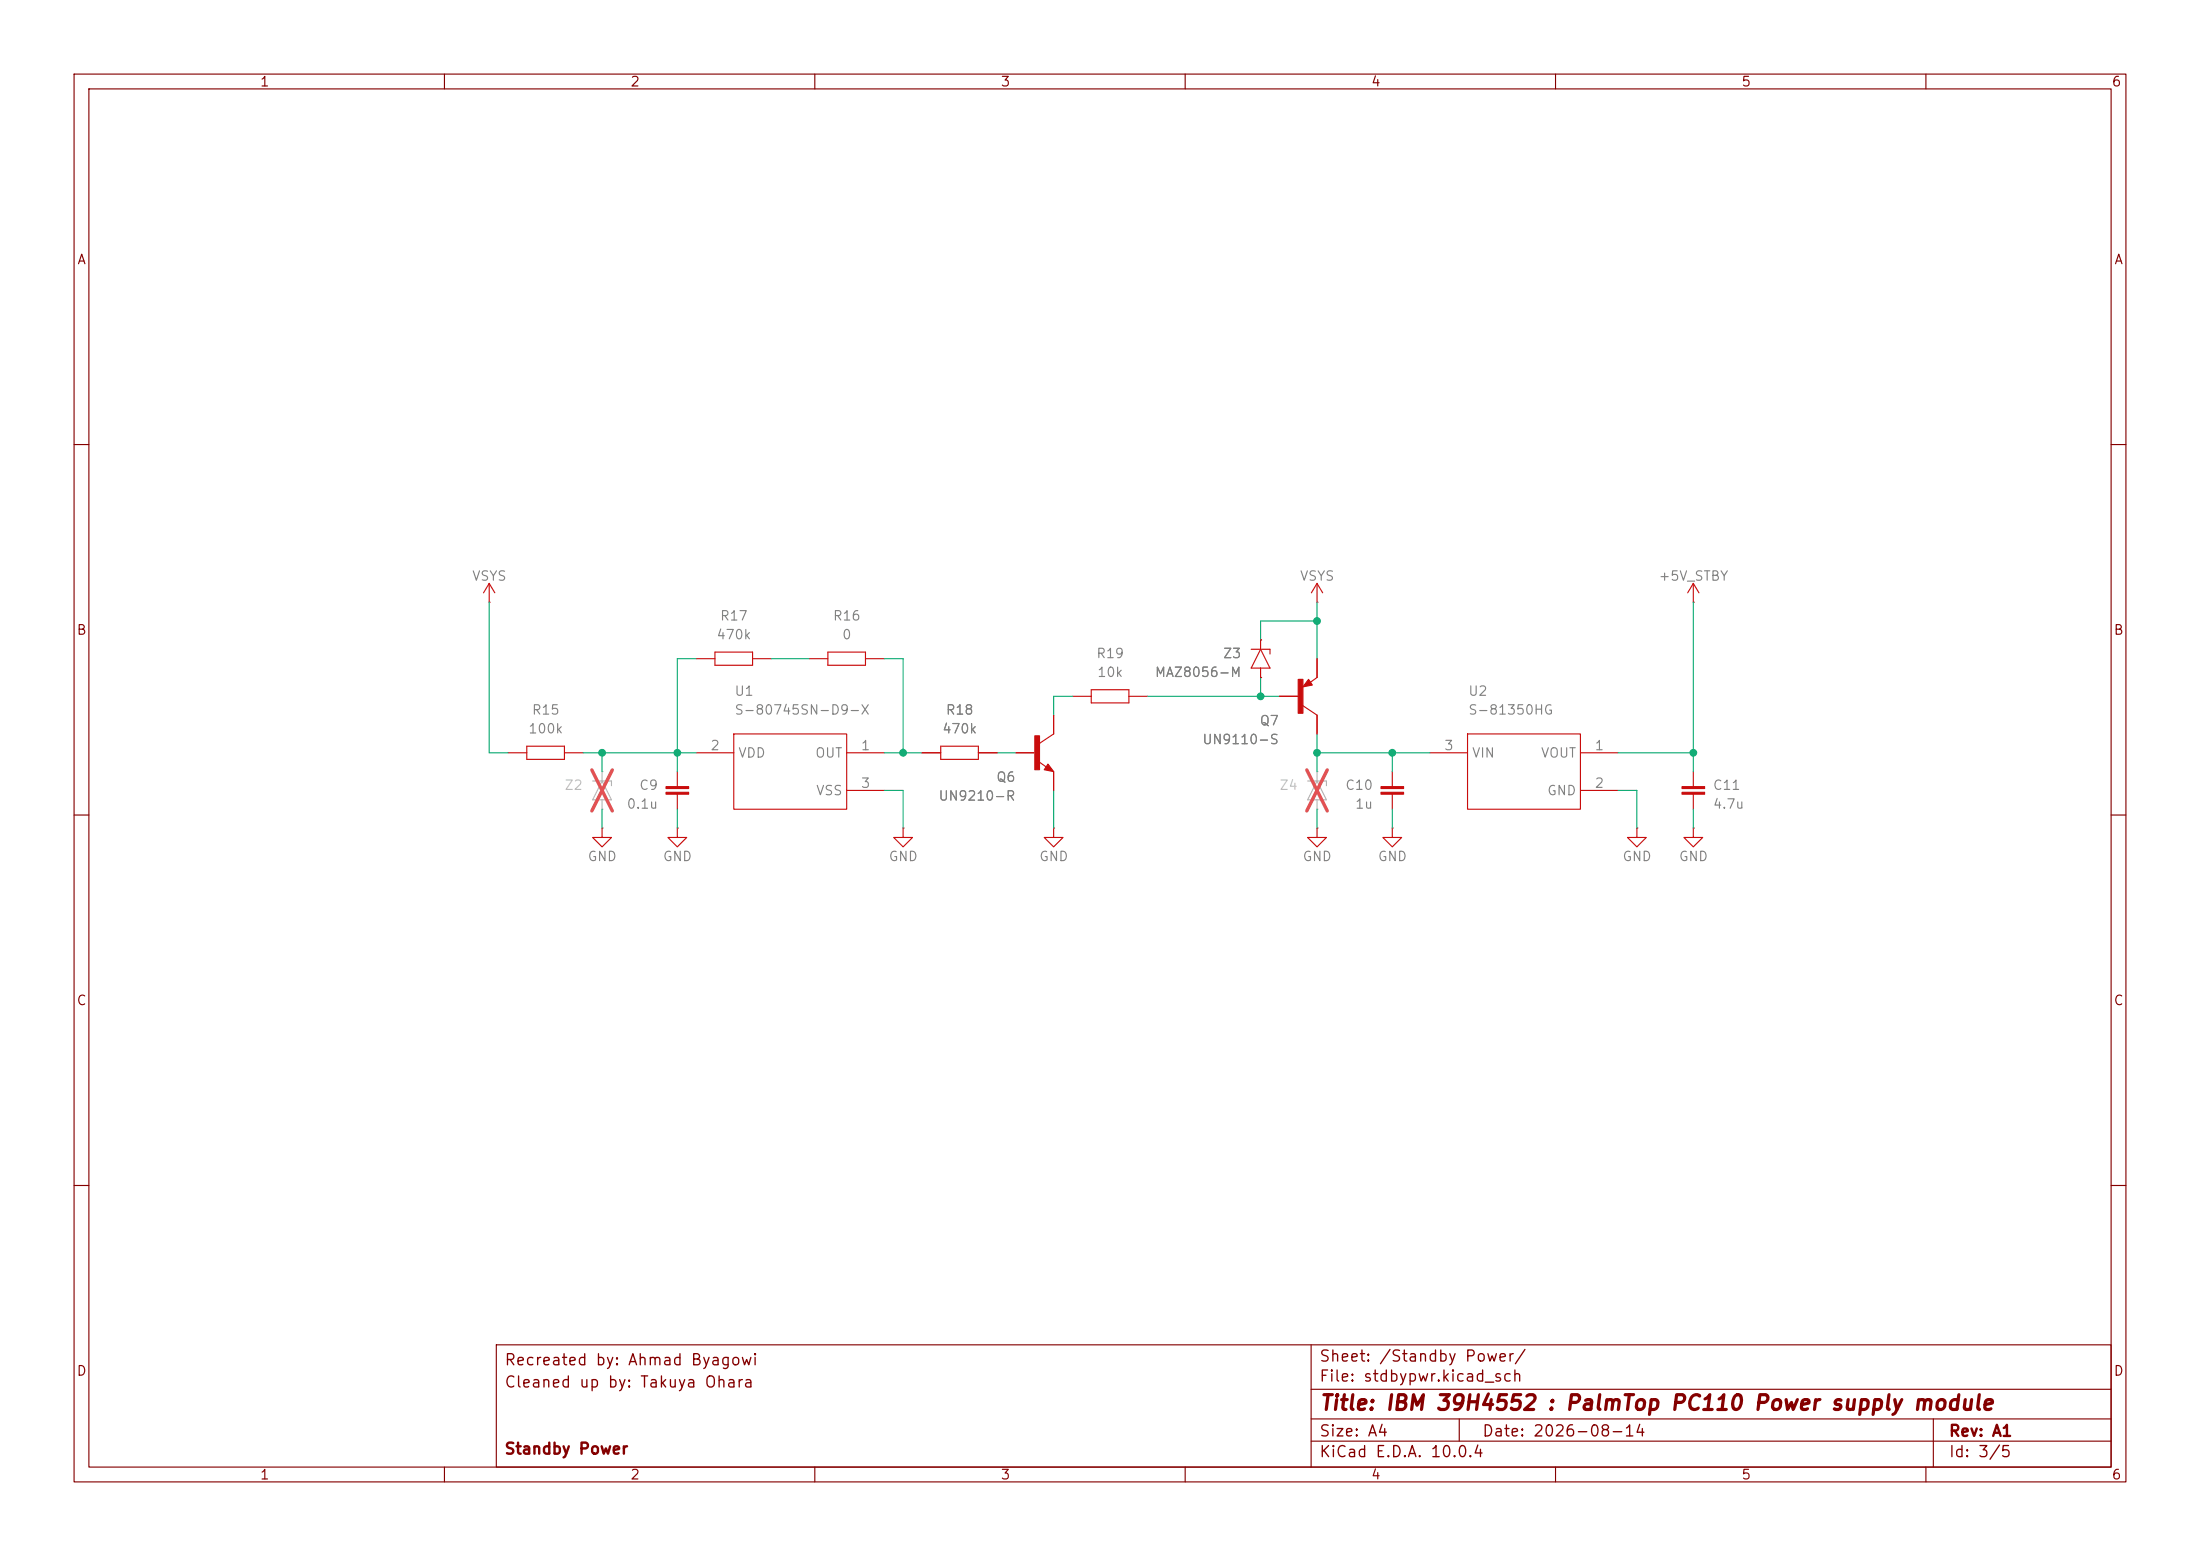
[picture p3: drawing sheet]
(kicad_sch
 (version 20260306)
 (generator "eeschema")
 (generator_version "10.0")
 (paper "A4")
 (title_block
  (title "IBM 39H4552 : PalmTop PC110 Power supply module")
  (date "2026-08-14")
  (rev "A1")
  (company "Standby Power")
  (comment 3 "Cleaned up by: Takuya Ohara")
  (comment 4 "Recreated by: Ahmad Byagowi"))
 (lib_symbols
  (symbol "PSU:C" (exclude_from_sim no) (in_bom yes) (on_board yes)
   (in_pos_files yes)
   (duplicate_pin_numbers_are_jumpers no)
   (property "Reference" "C" (at 2.54 0 0) (show_name no) (do_not_autoplace no) (effects (font (size 1.27 1.27)) (justify left bottom)))
   (property "Value" "" (at 2.54 -2.54 0) (show_name no) (do_not_autoplace no) (effects (font (size 1.27 1.27)) (justify left bottom)))
   (property "Footprint" "" (at 0 -10.16 0) (show_name no) (do_not_autoplace no) (hide yes) (effects (font (size 1.27 1.27))))
   (property "Datasheet" "" (at 0 0 0) (show_name no) (do_not_autoplace no) (hide yes) (effects (font (size 1.27 1.27))))
   (property "Description" "" (at 0 0 0) (show_name no) (do_not_autoplace no) (hide yes) (effects (font (size 1.27 1.27))))
   (symbol "C_1_0"
    (rectangle (start -1.524 0.508) (end 1.524 0.254) (stroke (width 0) (type solid)) (fill (type outline)))
    (rectangle (start -1.524 -0.254) (end 1.524 -0.508) (stroke (width 0) (type default)) (fill (type outline)))
    (pin passive line (at 0 2.54 270) (length 2.032) (name "1" (effects (font (size 0 0)))) (number "1" (effects (font (size 0 0)))))
    (pin passive line (at 0 -2.54 90) (length 2.032) (name "2" (effects (font (size 0 0)))) (number "2" (effects (font (size 0 0))))))
   (embedded_fonts no))
  (symbol "PSU:NPN" (exclude_from_sim no) (in_bom yes) (on_board yes)
   (in_pos_files yes)
   (duplicate_pin_numbers_are_jumpers no)
   (property "Reference" "Q" (at -2.54 5.08 0) (show_name no) (do_not_autoplace no) (effects (font (size 1.27 1.27)) (justify right bottom)))
   (property "Value" "" (at -2.54 2.54 0) (show_name no) (do_not_autoplace no) (effects (font (size 1.27 1.27)) (justify right bottom)))
   (property "Footprint" "" (at 0 -12.7 0) (show_name no) (do_not_autoplace no) (hide yes) (effects (font (size 1.27 1.27))))
   (property "Datasheet" "" (at 0 0 0) (show_name no) (do_not_autoplace no) (hide yes) (effects (font (size 1.27 1.27))))
   (property "Description" "" (at 0 0 0) (show_name no) (do_not_autoplace no) (hide yes) (effects (font (size 1.27 1.27))))
   (symbol "NPN_1_0"
    (rectangle (start 0 2.286) (end 0.635 -2.286) (stroke (width 0) (type default)) (fill (type outline)))
    (polyline (pts (xy 1.524 -1.905) (xy 0.635 -1.27)) (stroke (width 0) (type solid)) (fill (type none)))
    (polyline (pts (xy 2.54 2.54) (xy 0.635 1.27)) (stroke (width 0) (type solid)) (fill (type none)))
    (polyline (pts (xy 2.54 -2.54) (xy 1.778 -1.524) (xy 1.27 -2.286) (xy 2.54 -2.54)) (stroke (width 0) (type default)) (fill (type outline)))
    (pin passive line (at -2.54 0 0) (length 2.413) (name "B" (effects (font (size 0 0)))) (number "1" (effects (font (size 0 0)))))
    (pin passive line (at 2.54 -5.08 90) (length 2.54) (name "E" (effects (font (size 0 0)))) (number "2" (effects (font (size 0 0)))))
    (pin passive line (at 2.54 5.08 270) (length 2.54) (name "C" (effects (font (size 0 0)))) (number "3" (effects (font (size 0 0))))))
   (embedded_fonts no))
  (symbol "PSU:PNP" (exclude_from_sim no) (in_bom yes) (on_board yes)
   (in_pos_files yes)
   (duplicate_pin_numbers_are_jumpers no)
   (property "Reference" "Q" (at -2.54 5.08 0) (show_name no) (do_not_autoplace no) (effects (font (size 1.27 1.27)) (justify right bottom)))
   (property "Value" "" (at -2.54 2.54 0) (show_name no) (do_not_autoplace no) (effects (font (size 1.27 1.27)) (justify right bottom)))
   (property "Footprint" "" (at 0 -12.7 0) (show_name no) (do_not_autoplace no) (hide yes) (effects (font (size 1.27 1.27))))
   (property "Datasheet" "" (at 0 0 0) (show_name no) (do_not_autoplace no) (hide yes) (effects (font (size 1.27 1.27))))
   (property "Description" "" (at 0 0 0) (show_name no) (do_not_autoplace no) (hide yes) (effects (font (size 1.27 1.27))))
   (symbol "PNP_1_0"
    (rectangle (start 0 2.286) (end 0.635 -2.286) (stroke (width 0) (type default)) (fill (type outline)))
    (polyline (pts (xy 0.635 1.27) (xy 1.397 2.286) (xy 1.905 1.524) (xy 0.635 1.27)) (stroke (width 0) (type default)) (fill (type outline)))
    (polyline (pts (xy 1.651 1.905) (xy 2.54 2.54)) (stroke (width 0) (type solid)) (fill (type none)))
    (polyline (pts (xy 2.54 -2.54) (xy 0.635 -1.27)) (stroke (width 0) (type solid)) (fill (type none)))
    (pin passive line (at -2.54 0 0) (length 2.54) (name "B" (effects (font (size 0 0)))) (number "1" (effects (font (size 0 0)))))
    (pin passive line (at 2.54 5.08 270) (length 2.54) (name "E" (effects (font (size 0 0)))) (number "2" (effects (font (size 0 0)))))
    (pin passive line (at 2.54 -5.08 90) (length 2.54) (name "C" (effects (font (size 0 0)))) (number "3" (effects (font (size 0 0))))))
   (embedded_fonts no))
  (symbol "PSU:R" (exclude_from_sim no) (in_bom yes) (on_board yes)
   (in_pos_files yes)
   (duplicate_pin_numbers_are_jumpers no)
   (property "Reference" "R" (at 2.54 0 0) (show_name no) (do_not_autoplace no) (effects (font (size 1.27 1.27)) (justify left bottom)))
   (property "Value" "" (at 2.54 -2.54 0) (show_name no) (do_not_autoplace no) (effects (font (size 1.27 1.27)) (justify left bottom)))
   (property "Footprint" "" (at 0 -12.7 0) (show_name no) (do_not_autoplace no) (hide yes) (effects (font (size 1.27 1.27))))
   (property "Datasheet" "" (at 0 0 0) (show_name no) (do_not_autoplace no) (hide yes) (effects (font (size 1.27 1.27))))
   (property "Description" "" (at 0 0 0) (show_name no) (do_not_autoplace no) (hide yes) (effects (font (size 1.27 1.27))))
   (symbol "R_1_0"
    (polyline (pts (xy -0.889 2.54) (xy -0.889 -2.54)) (stroke (width 0) (type solid)) (fill (type none)))
    (polyline (pts (xy -0.889 2.54) (xy 0.889 2.54)) (stroke (width 0) (type solid)) (fill (type none)))
    (polyline (pts (xy -0.889 -2.54) (xy 0.889 -2.54)) (stroke (width 0) (type solid)) (fill (type none)))
    (polyline (pts (xy 0.889 -2.54) (xy 0.889 2.54)) (stroke (width 0) (type solid)) (fill (type none)))
    (pin passive line (at 0 5.08 270) (length 2.54) (name "1" (effects (font (size 0 0)))) (number "1" (effects (font (size 0 0)))))
    (pin passive line (at 0 -5.08 90) (length 2.54) (name "2" (effects (font (size 0 0)))) (number "2" (effects (font (size 0 0))))))
   (embedded_fonts no))
  (symbol "PSU:S-807" (exclude_from_sim no) (in_bom yes) (on_board yes)
   (in_pos_files yes)
   (duplicate_pin_numbers_are_jumpers no)
   (property "Reference" "U" (at 0 5.08 0) (show_name no) (do_not_autoplace no) (effects (font (size 1.27 1.27)) (justify left bottom)))
   (property "Value" "" (at 0 2.54 0) (show_name no) (do_not_autoplace no) (effects (font (size 1.27 1.27)) (justify left bottom)))
   (property "Footprint" "" (at 0 0 0) (show_name no) (do_not_autoplace no) (hide yes) (effects (font (size 1.27 1.27))))
   (property "Datasheet" "" (at 0 0 0) (show_name no) (do_not_autoplace no) (hide yes) (effects (font (size 1.27 1.27))))
   (property "Description" "" (at 0 0 0) (show_name no) (do_not_autoplace no) (hide yes) (effects (font (size 1.27 1.27))))
   (symbol "S-807_0_1"
    (polyline (pts (xy 0 0) (xy 0 -10.16) (xy 15.24 -10.16) (xy 15.24 0) (xy 0 0)) (stroke (width 0) (type default)) (fill (type none))))
   (symbol "S-807_1_0"
    (pin output line (at 20.32 -2.54 180) (length 5.08) (name "OUT" (effects (font (size 1.27 1.27)))) (number "1" (effects (font (size 1.27 1.27)))))
    (pin power_in line (at -5.08 -2.54 0) (length 5.08) (name "VDD" (effects (font (size 1.27 1.27)))) (number "2" (effects (font (size 1.27 1.27)))))
    (pin power_in line (at 20.32 -7.62 180) (length 5.08) (name "VSS" (effects (font (size 1.27 1.27)))) (number "3" (effects (font (size 1.27 1.27))))))
   (embedded_fonts no))
  (symbol "PSU:S-813" (exclude_from_sim no) (in_bom yes) (on_board yes)
   (in_pos_files yes)
   (duplicate_pin_numbers_are_jumpers no)
   (property "Reference" "U" (at 0 5.08 0) (show_name no) (do_not_autoplace no) (effects (font (size 1.27 1.27)) (justify left bottom)))
   (property "Value" "" (at 0 2.54 0) (show_name no) (do_not_autoplace no) (effects (font (size 1.27 1.27)) (justify left bottom)))
   (property "Footprint" "" (at 0 0 0) (show_name no) (do_not_autoplace no) (hide yes) (effects (font (size 1.27 1.27))))
   (property "Datasheet" "" (at 0 0 0) (show_name no) (do_not_autoplace no) (hide yes) (effects (font (size 1.27 1.27))))
   (property "Description" "" (at 0 0 0) (show_name no) (do_not_autoplace no) (hide yes) (effects (font (size 1.27 1.27))))
   (symbol "S-813_0_1"
    (polyline (pts (xy 0 0) (xy 0 -10.16) (xy 15.24 -10.16) (xy 15.24 0) (xy 0 0)) (stroke (width 0) (type default)) (fill (type none))))
   (symbol "S-813_1_0"
    (pin power_out line (at 20.32 -2.54 180) (length 5.08) (name "VOUT" (effects (font (size 1.27 1.27)))) (number "1" (effects (font (size 1.27 1.27)))))
    (pin power_in line (at 20.32 -7.62 180) (length 5.08) (name "GND" (effects (font (size 1.27 1.27)))) (number "2" (effects (font (size 1.27 1.27)))))
    (pin power_in line (at -5.08 -2.54 0) (length 5.08) (name "VIN" (effects (font (size 1.27 1.27)))) (number "3" (effects (font (size 1.27 1.27))))))
   (embedded_fonts no))
  (symbol "PSU:Z" (exclude_from_sim no) (in_bom yes) (on_board yes)
   (in_pos_files yes)
   (duplicate_pin_numbers_are_jumpers no)
   (property "Reference" "Z" (at -2.54 5.08 0) (show_name no) (do_not_autoplace no) (effects (font (size 1.27 1.27)) (justify left bottom)))
   (property "Value" "" (at -2.54 2.54 0) (show_name no) (do_not_autoplace no) (effects (font (size 1.27 1.27)) (justify left bottom)))
   (property "Footprint" "" (at 0 -5.08 0) (show_name no) (do_not_autoplace no) (hide yes) (effects (font (size 1.27 1.27))))
   (property "Datasheet" "" (at 0 0 0) (show_name no) (do_not_autoplace no) (hide yes) (effects (font (size 1.27 1.27))))
   (property "Description" "" (at 0 0 0) (show_name no) (do_not_autoplace no) (hide yes) (effects (font (size 1.27 1.27))))
   (symbol "Z_1_0"
    (polyline (pts (xy -1.27 1.27) (xy -1.27 0)) (stroke (width 0) (type solid)) (fill (type none)))
    (polyline (pts (xy -1.27 0) (xy -2.54 0)) (stroke (width 0) (type solid)) (fill (type none)))
    (polyline (pts (xy -1.27 0) (xy -1.27 -1.27)) (stroke (width 0) (type solid)) (fill (type none)))
    (polyline (pts (xy -1.27 -1.27) (xy 1.27 0)) (stroke (width 0) (type solid)) (fill (type none)))
    (polyline (pts (xy 0.635 -1.27) (xy 1.27 -1.27)) (stroke (width 0) (type solid)) (fill (type none)))
    (polyline (pts (xy 1.27 1.27) (xy 1.27 0)) (stroke (width 0) (type solid)) (fill (type none)))
    (polyline (pts (xy 1.27 0) (xy -1.27 1.27)) (stroke (width 0) (type solid)) (fill (type none)))
    (polyline (pts (xy 1.27 0) (xy 1.27 -1.27)) (stroke (width 0) (type solid)) (fill (type none)))
    (polyline (pts (xy 2.54 0) (xy 1.27 0)) (stroke (width 0) (type solid)) (fill (type none)))
    (pin passive line (at 2.54 0 180) (length 0) (name "C" (effects (font (size 0 0)))) (number "1" (effects (font (size 0 0)))))
    (pin passive line (at -2.54 0 0) (length 0) (name "A" (effects (font (size 0 0)))) (number "2" (effects (font (size 0 0))))))
   (embedded_fonts no))
  (symbol "power:+5V"
   (power global)
   (pin_numbers (hide yes))
   (pin_names
    (offset 0) (hide yes)) (exclude_from_sim no) (in_bom yes) (on_board yes)
   (in_pos_files yes)
   (duplicate_pin_numbers_are_jumpers no)
   (property "Reference" "#PWR" (at 0 -3.81 0) (show_name no) (do_not_autoplace no) (hide yes) (effects (font (size 1.27 1.27))))
   (property "Value" "+5V" (at 0 3.556 0) (show_name no) (do_not_autoplace no) (effects (font (size 1.27 1.27))))
   (property "Footprint" "" (at 0 0 0) (show_name no) (do_not_autoplace no) (hide yes) (effects (font (size 1.27 1.27))))
   (property "Datasheet" "" (at 0 0 0) (show_name no) (do_not_autoplace no) (hide yes) (effects (font (size 1.27 1.27))))
   (property "Description" "Power symbol creates a global label with name \"+5V\"" (at 0 0 0) (show_name no) (do_not_autoplace no) (hide yes) (effects (font (size 1.27 1.27))))
   (symbol "+5V_0_1"
    (polyline (pts (xy -0.762 1.27) (xy 0 2.54)) (stroke (width 0) (type default)) (fill (type none)))
    (polyline (pts (xy 0 2.54) (xy 0.762 1.27)) (stroke (width 0) (type default)) (fill (type none)))
    (polyline (pts (xy 0 0) (xy 0 2.54)) (stroke (width 0) (type default)) (fill (type none))))
   (symbol "+5V_1_1"
    (pin power_in line (at 0 0 90) (length 0) (name "" (effects (font (size 1.27 1.27)))) (number "1" (effects (font (size 1.27 1.27))))))
   (embedded_fonts no))
  (symbol "power:GND"
   (power global)
   (pin_numbers (hide yes))
   (pin_names
    (offset 0) (hide yes)) (exclude_from_sim no) (in_bom yes) (on_board yes)
   (in_pos_files yes)
   (duplicate_pin_numbers_are_jumpers no)
   (property "Reference" "#PWR" (at 0 -6.35 0) (show_name no) (do_not_autoplace no) (hide yes) (effects (font (size 1.27 1.27))))
   (property "Value" "GND" (at 0 -3.81 0) (show_name no) (do_not_autoplace no) (effects (font (size 1.27 1.27))))
   (property "Footprint" "" (at 0 0 0) (show_name no) (do_not_autoplace no) (hide yes) (effects (font (size 1.27 1.27))))
   (property "Datasheet" "" (at 0 0 0) (show_name no) (do_not_autoplace no) (hide yes) (effects (font (size 1.27 1.27))))
   (property "Description" "Power symbol creates a global label with name \"GND\" , ground" (at 0 0 0) (show_name no) (do_not_autoplace no) (hide yes) (effects (font (size 1.27 1.27))))
   (symbol "GND_0_1"
    (polyline (pts (xy 0 0) (xy 0 -1.27) (xy 1.27 -1.27) (xy 0 -2.54) (xy -1.27 -1.27) (xy 0 -1.27)) (stroke (width 0) (type default)) (fill (type none))))
   (symbol "GND_1_1"
    (pin power_in line (at 0 0 270) (length 0) (name "" (effects (font (size 1.27 1.27)))) (number "1" (effects (font (size 1.27 1.27))))))
   (embedded_fonts no)))
 (junction
  (at 187.96 101.6)
  (diameter 0)
  (color 0 0 0 0))
 (junction
  (at 81.28 101.6)
  (diameter 0)
  (color 0 0 0 0))
 (junction
  (at 177.8 83.82)
  (diameter 0)
  (color 0 0 0 0))
 (junction
  (at 170.18 93.98)
  (diameter 0)
  (color 0 0 0 0))
 (junction
  (at 228.6 101.6)
  (diameter 0)
  (color 0 0 0 0))
 (junction
  (at 121.92 101.6)
  (diameter 0)
  (color 0 0 0 0))
 (junction
  (at 91.44 101.6)
  (diameter 0)
  (color 0 0 0 0))
 (junction
  (at 177.8 101.6)
  (diameter 0)
  (color 0 0 0 0))
 (wire
  (pts (xy 142.24 93.98) (xy 142.24 96.52))
  (stroke (width 0) (type default)))
 (wire
  (pts (xy 228.6 109.22) (xy 228.6 111.76))
  (stroke (width 0) (type default)))
 (wire
  (pts (xy 81.28 101.6) (xy 91.44 101.6))
  (stroke (width 0) (type default)))
 (wire
  (pts (xy 121.92 111.76) (xy 121.92 106.68))
  (stroke (width 0) (type default)))
 (wire
  (pts (xy 91.44 88.9) (xy 91.44 101.6))
  (stroke (width 0) (type default)))
 (wire
  (pts (xy 93.98 88.9) (xy 91.44 88.9))
  (stroke (width 0) (type default)))
 (wire
  (pts (xy 170.18 91.44) (xy 170.18 93.98))
  (stroke (width 0) (type default)))
 (wire
  (pts (xy 66.04 101.6) (xy 68.58 101.6))
  (stroke (width 0) (type default)))
 (wire
  (pts (xy 177.8 81.28) (xy 177.8 83.82))
  (stroke (width 0) (type default)))
 (wire
  (pts (xy 228.6 104.14) (xy 228.6 101.6))
  (stroke (width 0) (type default)))
 (wire
  (pts (xy 91.44 101.6) (xy 91.44 104.14))
  (stroke (width 0) (type default)))
 (wire
  (pts (xy 187.96 101.6) (xy 193.04 101.6))
  (stroke (width 0) (type default)))
 (wire
  (pts (xy 121.92 88.9) (xy 121.92 101.6))
  (stroke (width 0) (type default)))
 (wire
  (pts (xy 187.96 104.14) (xy 187.96 101.6))
  (stroke (width 0) (type default)))
 (wire
  (pts (xy 228.6 81.28) (xy 228.6 101.6))
  (stroke (width 0) (type default)))
 (wire
  (pts (xy 121.92 101.6) (xy 119.38 101.6))
  (stroke (width 0) (type default)))
 (wire
  (pts (xy 134.62 101.6) (xy 137.16 101.6))
  (stroke (width 0) (type default)))
 (wire
  (pts (xy 78.74 101.6) (xy 81.28 101.6))
  (stroke (width 0) (type default)))
 (wire
  (pts (xy 142.24 111.76) (xy 142.24 106.68))
  (stroke (width 0) (type default)))
 (wire
  (pts (xy 177.8 99.06) (xy 177.8 101.6))
  (stroke (width 0) (type default)))
 (wire
  (pts (xy 218.44 101.6) (xy 228.6 101.6))
  (stroke (width 0) (type default)))
 (wire
  (pts (xy 177.8 83.82) (xy 177.8 88.9))
  (stroke (width 0) (type default)))
 (wire
  (pts (xy 154.94 93.98) (xy 170.18 93.98))
  (stroke (width 0) (type default)))
 (wire
  (pts (xy 170.18 83.82) (xy 177.8 83.82))
  (stroke (width 0) (type default)))
 (wire
  (pts (xy 177.8 101.6) (xy 177.8 104.14))
  (stroke (width 0) (type default)))
 (wire
  (pts (xy 187.96 109.22) (xy 187.96 111.76))
  (stroke (width 0) (type default)))
 (wire
  (pts (xy 91.44 101.6) (xy 93.98 101.6))
  (stroke (width 0) (type default)))
 (wire
  (pts (xy 109.22 88.9) (xy 104.14 88.9))
  (stroke (width 0) (type default)))
 (wire
  (pts (xy 142.24 93.98) (xy 144.78 93.98))
  (stroke (width 0) (type default)))
 (wire
  (pts (xy 66.04 81.28) (xy 66.04 101.6))
  (stroke (width 0) (type default)))
 (wire
  (pts (xy 81.28 109.22) (xy 81.28 111.76))
  (stroke (width 0) (type default)))
 (wire
  (pts (xy 81.28 101.6) (xy 81.28 104.14))
  (stroke (width 0) (type default)))
 (wire
  (pts (xy 220.98 106.68) (xy 220.98 111.76))
  (stroke (width 0) (type default)))
 (wire
  (pts (xy 177.8 101.6) (xy 187.96 101.6))
  (stroke (width 0) (type default)))
 (wire
  (pts (xy 177.8 109.22) (xy 177.8 111.76))
  (stroke (width 0) (type default)))
 (wire
  (pts (xy 170.18 93.98) (xy 172.72 93.98))
  (stroke (width 0) (type default)))
 (wire
  (pts (xy 121.92 101.6) (xy 124.46 101.6))
  (stroke (width 0) (type default)))
 (wire
  (pts (xy 119.38 106.68) (xy 121.92 106.68))
  (stroke (width 0) (type default)))
 (wire
  (pts (xy 170.18 83.82) (xy 170.18 86.36))
  (stroke (width 0) (type default)))
 (wire
  (pts (xy 218.44 106.68) (xy 220.98 106.68))
  (stroke (width 0) (type default)))
 (wire
  (pts (xy 119.38 88.9) (xy 121.92 88.9))
  (stroke (width 0) (type default)))
 (wire
  (pts (xy 91.44 111.76) (xy 91.44 109.22))
  (stroke (width 0) (type default)))
 (symbol
  (lib_id "PSU:Z")
  (at 170.18 88.9 90)
  (unit 1)
  (body_style 1)
  (exclude_from_sim no)
  (in_bom yes)
  (on_board yes)
  (in_pos_files yes)
  (dnp no)
  (property "Reference" "Z3" (at 167.64 88.9 90) (show_name no) (do_not_autoplace no) (effects (font (size 1.27 1.27)) (justify left top)))
  (property "Value" "MAZ8056-M" (at 167.64 91.44 90) (show_name no) (do_not_autoplace no) (effects (font (size 1.27 1.27)) (justify left top)))
  (property "Footprint" "" (at 175.26 88.9 0) (hide yes) (show_name no) (do_not_autoplace no) (effects (font (size 1.27 1.27))))
  (property "Datasheet" "1" (at 170.18 88.9 0) (hide yes) (show_name no) (do_not_autoplace no) (effects (font (size 1.27 1.27))))
  (property "Description" "" (at 170.18 88.9 0) (hide yes) (show_name no) (do_not_autoplace no) (effects (font (size 1.27 1.27))))
  (property "Library Link" "" (at 170.18 88.9 90) (hide yes) (show_name no) (do_not_autoplace no) (effects (font (size 1.27 1.27))))
  (pin "1")
  (pin "2"))
 (symbol
  (lib_id "PSU:C")
  (at 91.44 106.68 0)
  (mirror y)
  (unit 1)
  (body_style 1)
  (exclude_from_sim no)
  (in_bom yes)
  (on_board yes)
  (in_pos_files yes)
  (dnp no)
  (property "Reference" "C9" (at 88.9 106.68 0) (show_name no) (do_not_autoplace no) (effects (font (size 1.27 1.27)) (justify left bottom)))
  (property "Value" "0.1u" (at 88.9 109.22 0) (show_name no) (do_not_autoplace no) (effects (font (size 1.27 1.27)) (justify left bottom)))
  (property "Footprint" "" (at 91.44 116.84 0) (hide yes) (show_name no) (do_not_autoplace no) (effects (font (size 1.27 1.27))))
  (property "Datasheet" "1" (at 91.44 106.68 0) (hide yes) (show_name no) (do_not_autoplace no) (effects (font (size 1.27 1.27))))
  (property "Description" "" (at 91.44 106.68 0) (hide yes) (show_name no) (do_not_autoplace no) (effects (font (size 1.27 1.27))))
  (property "Library Link" "" (at 91.44 106.68 0) (hide yes) (show_name no) (do_not_autoplace no) (effects (font (size 1.27 1.27))))
  (pin "1")
  (pin "2"))
 (symbol
  (lib_id "PSU:C")
  (at 187.96 106.68 0)
  (mirror x)
  (unit 1)
  (body_style 1)
  (exclude_from_sim no)
  (in_bom yes)
  (on_board yes)
  (in_pos_files yes)
  (dnp no)
  (property "Reference" "C10" (at 185.42 106.68 0) (show_name no) (do_not_autoplace no) (effects (font (size 1.27 1.27)) (justify right top)))
  (property "Value" "1u" (at 185.42 109.22 0) (show_name no) (do_not_autoplace no) (effects (font (size 1.27 1.27)) (justify right top)))
  (property "Footprint" "" (at 187.96 96.52 0) (hide yes) (show_name no) (do_not_autoplace no) (effects (font (size 1.27 1.27))))
  (property "Datasheet" "1" (at 187.96 106.68 0) (hide yes) (show_name no) (do_not_autoplace no) (effects (font (size 1.27 1.27))))
  (property "Description" "" (at 187.96 106.68 0) (hide yes) (show_name no) (do_not_autoplace no) (effects (font (size 1.27 1.27))))
  (property "Library Link" "" (at 187.96 106.68 0) (hide yes) (show_name no) (do_not_autoplace no) (effects (font (size 1.27 1.27))))
  (pin "1")
  (pin "2"))
 (symbol
  (lib_id "PSU:R")
  (at 114.3 88.9 270)
  (unit 1)
  (body_style 1)
  (exclude_from_sim no)
  (in_bom yes)
  (on_board yes)
  (in_pos_files yes)
  (dnp no)
  (property "Reference" "R16" (at 114.3 83.82 90) (show_name no) (do_not_autoplace no) (effects (font (size 1.27 1.27)) (justify bottom)))
  (property "Value" "0" (at 114.3 86.36 90) (show_name no) (do_not_autoplace no) (effects (font (size 1.27 1.27)) (justify bottom)))
  (property "Footprint" "" (at 101.6 88.9 0) (hide yes) (show_name no) (do_not_autoplace no) (effects (font (size 1.27 1.27))))
  (property "Datasheet" "1" (at 114.3 88.9 0) (hide yes) (show_name no) (do_not_autoplace no) (effects (font (size 1.27 1.27))))
  (property "Description" "" (at 114.3 88.9 0) (hide yes) (show_name no) (do_not_autoplace no) (effects (font (size 1.27 1.27))))
  (property "Library Link" "" (at 114.3 88.9 90) (hide yes) (show_name no) (do_not_autoplace no) (effects (font (size 1.27 1.27))))
  (pin "2")
  (pin "1"))
 (symbol
  (lib_id "power:+5V")
  (at 228.6 81.28 0)
  (unit 1)
  (body_style 1)
  (exclude_from_sim no)
  (in_bom yes)
  (on_board yes)
  (in_pos_files yes)
  (dnp no)
  (property "Reference" "#PWR044" (at 228.6 85.09 0) (hide yes) (show_name no) (do_not_autoplace no) (effects (font (size 1.27 1.27))))
  (property "Value" "+5V_STBY" (at 228.6 77.724 0) (show_name no) (do_not_autoplace no) (effects (font (size 1.27 1.27))))
  (property "Footprint" "" (at 228.6 81.28 0) (hide yes) (show_name no) (do_not_autoplace no) (effects (font (size 1.27 1.27))))
  (property "Datasheet" "" (at 228.6 81.28 0) (hide yes) (show_name no) (do_not_autoplace no) (effects (font (size 1.27 1.27))))
  (property "Description" "Power symbol creates a global label with name \"+5V\"" (at 228.6 81.28 0) (hide yes) (show_name no) (do_not_autoplace no) (effects (font (size 1.27 1.27))))
  (pin "1"))
 (symbol
  (lib_id "power:GND")
  (at 177.8 111.76 0)
  (unit 1)
  (body_style 1)
  (exclude_from_sim no)
  (in_bom yes)
  (on_board yes)
  (in_pos_files yes)
  (dnp no)
  (property "Reference" "#PWR040" (at 177.8 118.11 0) (hide yes) (show_name no) (do_not_autoplace no) (effects (font (size 1.27 1.27))))
  (property "Value" "GND" (at 177.8 115.57 0) (show_name no) (do_not_autoplace no) (effects (font (size 1.27 1.27))))
  (property "Footprint" "" (at 177.8 111.76 0) (hide yes) (show_name no) (do_not_autoplace no) (effects (font (size 1.27 1.27))))
  (property "Datasheet" "" (at 177.8 111.76 0) (hide yes) (show_name no) (do_not_autoplace no) (effects (font (size 1.27 1.27))))
  (property "Description" "Power symbol creates a global label with name \"GND\" , ground" (at 177.8 111.76 0) (hide yes) (show_name no) (do_not_autoplace no) (effects (font (size 1.27 1.27))))
  (pin "1"))
 (symbol
  (lib_id "PSU:R")
  (at 99.06 88.9 90)
  (unit 1)
  (body_style 1)
  (exclude_from_sim no)
  (in_bom yes)
  (on_board yes)
  (in_pos_files yes)
  (dnp no)
  (property "Reference" "R17" (at 99.06 83.82 90) (show_name no) (do_not_autoplace no) (effects (font (size 1.27 1.27)) (justify top)))
  (property "Value" "470k" (at 99.06 86.36 90) (show_name no) (do_not_autoplace no) (effects (font (size 1.27 1.27)) (justify top)))
  (property "Footprint" "" (at 111.76 88.9 0) (hide yes) (show_name no) (do_not_autoplace no) (effects (font (size 1.27 1.27))))
  (property "Datasheet" "1" (at 99.06 88.9 0) (hide yes) (show_name no) (do_not_autoplace no) (effects (font (size 1.27 1.27))))
  (property "Description" "" (at 99.06 88.9 0) (hide yes) (show_name no) (do_not_autoplace no) (effects (font (size 1.27 1.27))))
  (property "Library Link" "" (at 99.06 88.9 90) (hide yes) (show_name no) (do_not_autoplace no) (effects (font (size 1.27 1.27))))
  (pin "2")
  (pin "1"))
 (symbol
  (lib_id "power:GND")
  (at 187.96 111.76 0)
  (unit 1)
  (body_style 1)
  (exclude_from_sim no)
  (in_bom yes)
  (on_board yes)
  (in_pos_files yes)
  (dnp no)
  (property "Reference" "#PWR041" (at 187.96 118.11 0) (hide yes) (show_name no) (do_not_autoplace no) (effects (font (size 1.27 1.27))))
  (property "Value" "GND" (at 187.96 115.57 0) (show_name no) (do_not_autoplace no) (effects (font (size 1.27 1.27))))
  (property "Footprint" "" (at 187.96 111.76 0) (hide yes) (show_name no) (do_not_autoplace no) (effects (font (size 1.27 1.27))))
  (property "Datasheet" "" (at 187.96 111.76 0) (hide yes) (show_name no) (do_not_autoplace no) (effects (font (size 1.27 1.27))))
  (property "Description" "Power symbol creates a global label with name \"GND\" , ground" (at 187.96 111.76 0) (hide yes) (show_name no) (do_not_autoplace no) (effects (font (size 1.27 1.27))))
  (pin "1"))
 (symbol
  (lib_id "PSU:S-807")
  (at 99.06 99.06 0)
  (unit 1)
  (body_style 1)
  (exclude_from_sim no)
  (in_bom yes)
  (on_board yes)
  (in_pos_files yes)
  (dnp no)
  (property "Reference" "U1" (at 99.06 93.98 0) (show_name no) (do_not_autoplace no) (effects (font (size 1.27 1.27)) (justify left bottom)))
  (property "Value" "S-80745SN-D9-X" (at 99.06 96.52 0) (show_name no) (do_not_autoplace no) (effects (font (size 1.27 1.27)) (justify left bottom)))
  (property "Footprint" "" (at 99.06 99.06 0) (hide yes) (show_name no) (do_not_autoplace no) (effects (font (size 1.27 1.27))))
  (property "Datasheet" "1" (at 99.06 99.06 0) (hide yes) (show_name no) (do_not_autoplace no) (effects (font (size 1.27 1.27))))
  (property "Description" "" (at 99.06 99.06 0) (hide yes) (show_name no) (do_not_autoplace no) (effects (font (size 1.27 1.27))))
  (property "Library Link" "" (at 99.06 99.06 0) (hide yes) (show_name no) (do_not_autoplace no) (effects (font (size 1.27 1.27))))
  (pin "2")
  (pin "1")
  (pin "3"))
 (symbol
  (lib_id "power:GND")
  (at 220.98 111.76 0)
  (unit 1)
  (body_style 1)
  (exclude_from_sim no)
  (in_bom yes)
  (on_board yes)
  (in_pos_files yes)
  (dnp no)
  (property "Reference" "#PWR043" (at 220.98 118.11 0) (hide yes) (show_name no) (do_not_autoplace no) (effects (font (size 1.27 1.27))))
  (property "Value" "GND" (at 220.98 115.57 0) (show_name no) (do_not_autoplace no) (effects (font (size 1.27 1.27))))
  (property "Footprint" "" (at 220.98 111.76 0) (hide yes) (show_name no) (do_not_autoplace no) (effects (font (size 1.27 1.27))))
  (property "Datasheet" "" (at 220.98 111.76 0) (hide yes) (show_name no) (do_not_autoplace no) (effects (font (size 1.27 1.27))))
  (property "Description" "Power symbol creates a global label with name \"GND\" , ground" (at 220.98 111.76 0) (hide yes) (show_name no) (do_not_autoplace no) (effects (font (size 1.27 1.27))))
  (pin "1"))
 (symbol
  (lib_id "PSU:R")
  (at 149.86 93.98 90)
  (unit 1)
  (body_style 1)
  (exclude_from_sim no)
  (in_bom yes)
  (on_board yes)
  (in_pos_files yes)
  (dnp no)
  (property "Reference" "R19" (at 149.86 88.9 90) (show_name no) (do_not_autoplace no) (effects (font (size 1.27 1.27)) (justify top)))
  (property "Value" "10k" (at 149.86 91.44 90) (show_name no) (do_not_autoplace no) (effects (font (size 1.27 1.27)) (justify top)))
  (property "Footprint" "" (at 162.56 93.98 0) (hide yes) (show_name no) (do_not_autoplace no) (effects (font (size 1.27 1.27))))
  (property "Datasheet" "1" (at 149.86 93.98 0) (hide yes) (show_name no) (do_not_autoplace no) (effects (font (size 1.27 1.27))))
  (property "Description" "" (at 149.86 93.98 0) (hide yes) (show_name no) (do_not_autoplace no) (effects (font (size 1.27 1.27))))
  (property "Library Link" "" (at 149.86 93.98 90) (hide yes) (show_name no) (do_not_autoplace no) (effects (font (size 1.27 1.27))))
  (pin "2")
  (pin "1"))
 (symbol
  (lib_id "PSU:Z")
  (at 81.28 106.68 90)
  (unit 1)
  (body_style 1)
  (exclude_from_sim no)
  (in_bom yes)
  (on_board yes)
  (in_pos_files yes)
  (dnp yes)
  (property "Reference" "Z2" (at 78.74 106.68 90) (show_name no) (do_not_autoplace no) (effects (font (size 1.27 1.27)) (justify left top)))
  (property "Value" "" (at 78.74 109.22 90) (show_name no) (do_not_autoplace no) (effects (font (size 1.27 1.27)) (justify left top)))
  (property "Footprint" "" (at 86.36 106.68 0) (hide yes) (show_name no) (do_not_autoplace no) (effects (font (size 1.27 1.27))))
  (property "Datasheet" "1" (at 81.28 106.68 0) (hide yes) (show_name no) (do_not_autoplace no) (effects (font (size 1.27 1.27))))
  (property "Description" "" (at 81.28 106.68 0) (hide yes) (show_name no) (do_not_autoplace no) (effects (font (size 1.27 1.27))))
  (property "Library Link" "" (at 81.28 106.68 90) (hide yes) (show_name no) (do_not_autoplace no) (effects (font (size 1.27 1.27))))
  (pin "1")
  (pin "2"))
 (symbol
  (lib_id "PSU:S-813")
  (at 198.12 99.06 0)
  (unit 1)
  (body_style 1)
  (exclude_from_sim no)
  (in_bom yes)
  (on_board yes)
  (in_pos_files yes)
  (dnp no)
  (property "Reference" "U2" (at 198.12 93.98 0) (show_name no) (do_not_autoplace no) (effects (font (size 1.27 1.27)) (justify left bottom)))
  (property "Value" "S-81350HG" (at 198.12 96.52 0) (show_name no) (do_not_autoplace no) (effects (font (size 1.27 1.27)) (justify left bottom)))
  (property "Footprint" "" (at 198.12 99.06 0) (hide yes) (show_name no) (do_not_autoplace no) (effects (font (size 1.27 1.27))))
  (property "Datasheet" "1" (at 198.12 99.06 0) (hide yes) (show_name no) (do_not_autoplace no) (effects (font (size 1.27 1.27))))
  (property "Description" "" (at 198.12 99.06 0) (hide yes) (show_name no) (do_not_autoplace no) (effects (font (size 1.27 1.27))))
  (property "Library Link" "" (at 198.12 99.06 0) (hide yes) (show_name no) (do_not_autoplace no) (effects (font (size 1.27 1.27))))
  (pin "2")
  (pin "1")
  (pin "3"))
 (symbol
  (lib_id "PSU:Z")
  (at 177.8 106.68 90)
  (unit 1)
  (body_style 1)
  (exclude_from_sim no)
  (in_bom yes)
  (on_board yes)
  (in_pos_files yes)
  (dnp yes)
  (property "Reference" "Z4" (at 175.26 106.68 90) (show_name no) (do_not_autoplace no) (effects (font (size 1.27 1.27)) (justify left top)))
  (property "Value" "" (at 175.26 109.22 90) (show_name no) (do_not_autoplace no) (effects (font (size 1.27 1.27)) (justify left top)))
  (property "Footprint" "" (at 182.88 106.68 0) (hide yes) (show_name no) (do_not_autoplace no) (effects (font (size 1.27 1.27))))
  (property "Datasheet" "1" (at 177.8 106.68 0) (hide yes) (show_name no) (do_not_autoplace no) (effects (font (size 1.27 1.27))))
  (property "Description" "" (at 177.8 106.68 0) (hide yes) (show_name no) (do_not_autoplace no) (effects (font (size 1.27 1.27))))
  (property "Library Link" "" (at 177.8 106.68 90) (hide yes) (show_name no) (do_not_autoplace no) (effects (font (size 1.27 1.27))))
  (pin "1")
  (pin "2"))
 (symbol
  (lib_id "PSU:NPN")
  (at 139.7 101.6 0)
  (unit 1)
  (body_style 1)
  (exclude_from_sim no)
  (in_bom yes)
  (on_board yes)
  (in_pos_files yes)
  (dnp no)
  (property "Reference" "Q6" (at 137.16 104.14 0) (show_name no) (do_not_autoplace no) (effects (font (size 1.27 1.27)) (justify right top)))
  (property "Value" "UN9210-R" (at 137.16 106.68 0) (show_name no) (do_not_autoplace no) (effects (font (size 1.27 1.27)) (justify right top)))
  (property "Footprint" "" (at 139.7 114.3 0) (hide yes) (show_name no) (do_not_autoplace no) (effects (font (size 1.27 1.27))))
  (property "Datasheet" "1" (at 139.7 101.6 0) (hide yes) (show_name no) (do_not_autoplace no) (effects (font (size 1.27 1.27))))
  (property "Description" "" (at 139.7 101.6 0) (hide yes) (show_name no) (do_not_autoplace no) (effects (font (size 1.27 1.27))))
  (property "Library Link" "" (at 139.7 101.6 0) (hide yes) (show_name no) (do_not_autoplace no) (effects (font (size 1.27 1.27))))
  (pin "3")
  (pin "1")
  (pin "2"))
 (symbol
  (lib_id "PSU:PNP")
  (at 175.26 93.98 0)
  (unit 1)
  (body_style 1)
  (exclude_from_sim no)
  (in_bom yes)
  (on_board yes)
  (in_pos_files yes)
  (dnp no)
  (property "Reference" "Q7" (at 172.72 96.52 0) (show_name no) (do_not_autoplace no) (effects (font (size 1.27 1.27)) (justify right top)))
  (property "Value" "UN9110-S" (at 172.72 99.06 0) (show_name no) (do_not_autoplace no) (effects (font (size 1.27 1.27)) (justify right top)))
  (property "Footprint" "" (at 175.26 106.68 0) (hide yes) (show_name no) (do_not_autoplace no) (effects (font (size 1.27 1.27))))
  (property "Datasheet" "1" (at 175.26 93.98 0) (hide yes) (show_name no) (do_not_autoplace no) (effects (font (size 1.27 1.27))))
  (property "Description" "" (at 175.26 93.98 0) (hide yes) (show_name no) (do_not_autoplace no) (effects (font (size 1.27 1.27))))
  (property "Library Link" "" (at 175.26 93.98 0) (hide yes) (show_name no) (do_not_autoplace no) (effects (font (size 1.27 1.27))))
  (pin "2")
  (pin "1")
  (pin "3"))
 (symbol
  (lib_id "power:GND")
  (at 91.44 111.76 0)
  (unit 1)
  (body_style 1)
  (exclude_from_sim no)
  (in_bom yes)
  (on_board yes)
  (in_pos_files yes)
  (dnp no)
  (property "Reference" "#PWR029" (at 91.44 118.11 0) (hide yes) (show_name no) (do_not_autoplace no) (effects (font (size 1.27 1.27))))
  (property "Value" "GND" (at 91.44 115.57 0) (show_name no) (do_not_autoplace no) (effects (font (size 1.27 1.27))))
  (property "Footprint" "" (at 91.44 111.76 0) (hide yes) (show_name no) (do_not_autoplace no) (effects (font (size 1.27 1.27))))
  (property "Datasheet" "" (at 91.44 111.76 0) (hide yes) (show_name no) (do_not_autoplace no) (effects (font (size 1.27 1.27))))
  (property "Description" "Power symbol creates a global label with name \"GND\" , ground" (at 91.44 111.76 0) (hide yes) (show_name no) (do_not_autoplace no) (effects (font (size 1.27 1.27))))
  (pin "1"))
 (symbol
  (lib_id "power:GND")
  (at 228.6 111.76 0)
  (unit 1)
  (body_style 1)
  (exclude_from_sim no)
  (in_bom yes)
  (on_board yes)
  (in_pos_files yes)
  (dnp no)
  (property "Reference" "#PWR045" (at 228.6 118.11 0) (hide yes) (show_name no) (do_not_autoplace no) (effects (font (size 1.27 1.27))))
  (property "Value" "GND" (at 228.6 115.57 0) (show_name no) (do_not_autoplace no) (effects (font (size 1.27 1.27))))
  (property "Footprint" "" (at 228.6 111.76 0) (hide yes) (show_name no) (do_not_autoplace no) (effects (font (size 1.27 1.27))))
  (property "Datasheet" "" (at 228.6 111.76 0) (hide yes) (show_name no) (do_not_autoplace no) (effects (font (size 1.27 1.27))))
  (property "Description" "Power symbol creates a global label with name \"GND\" , ground" (at 228.6 111.76 0) (hide yes) (show_name no) (do_not_autoplace no) (effects (font (size 1.27 1.27))))
  (pin "1"))
 (symbol
  (lib_id "power:GND")
  (at 81.28 111.76 0)
  (unit 1)
  (body_style 1)
  (exclude_from_sim no)
  (in_bom yes)
  (on_board yes)
  (in_pos_files yes)
  (dnp no)
  (property "Reference" "#PWR025" (at 81.28 118.11 0) (hide yes) (show_name no) (do_not_autoplace no) (effects (font (size 1.27 1.27))))
  (property "Value" "GND" (at 81.28 115.57 0) (show_name no) (do_not_autoplace no) (effects (font (size 1.27 1.27))))
  (property "Footprint" "" (at 81.28 111.76 0) (hide yes) (show_name no) (do_not_autoplace no) (effects (font (size 1.27 1.27))))
  (property "Datasheet" "" (at 81.28 111.76 0) (hide yes) (show_name no) (do_not_autoplace no) (effects (font (size 1.27 1.27))))
  (property "Description" "Power symbol creates a global label with name \"GND\" , ground" (at 81.28 111.76 0) (hide yes) (show_name no) (do_not_autoplace no) (effects (font (size 1.27 1.27))))
  (pin "1"))
 (symbol
  (lib_id "PSU:C")
  (at 228.6 106.68 180)
  (unit 1)
  (body_style 1)
  (exclude_from_sim no)
  (in_bom yes)
  (on_board yes)
  (in_pos_files yes)
  (dnp no)
  (property "Reference" "C11" (at 231.14 106.68 0) (show_name no) (do_not_autoplace no) (effects (font (size 1.27 1.27)) (justify right top)))
  (property "Value" "4.7u" (at 231.14 109.22 0) (show_name no) (do_not_autoplace no) (effects (font (size 1.27 1.27)) (justify right top)))
  (property "Footprint" "" (at 228.6 96.52 0) (hide yes) (show_name no) (do_not_autoplace no) (effects (font (size 1.27 1.27))))
  (property "Datasheet" "1" (at 228.6 106.68 0) (hide yes) (show_name no) (do_not_autoplace no) (effects (font (size 1.27 1.27))))
  (property "Description" "" (at 228.6 106.68 0) (hide yes) (show_name no) (do_not_autoplace no) (effects (font (size 1.27 1.27))))
  (property "Library Link" "" (at 228.6 106.68 0) (hide yes) (show_name no) (do_not_autoplace no) (effects (font (size 1.27 1.27))))
  (pin "1")
  (pin "2"))
 (symbol
  (lib_id "power:GND")
  (at 121.92 111.76 0)
  (unit 1)
  (body_style 1)
  (exclude_from_sim no)
  (in_bom yes)
  (on_board yes)
  (in_pos_files yes)
  (dnp no)
  (property "Reference" "#PWR032" (at 121.92 118.11 0) (hide yes) (show_name no) (do_not_autoplace no) (effects (font (size 1.27 1.27))))
  (property "Value" "GND" (at 121.92 115.57 0) (show_name no) (do_not_autoplace no) (effects (font (size 1.27 1.27))))
  (property "Footprint" "" (at 121.92 111.76 0) (hide yes) (show_name no) (do_not_autoplace no) (effects (font (size 1.27 1.27))))
  (property "Datasheet" "" (at 121.92 111.76 0) (hide yes) (show_name no) (do_not_autoplace no) (effects (font (size 1.27 1.27))))
  (property "Description" "Power symbol creates a global label with name \"GND\" , ground" (at 121.92 111.76 0) (hide yes) (show_name no) (do_not_autoplace no) (effects (font (size 1.27 1.27))))
  (pin "1"))
 (symbol
  (lib_id "PSU:R")
  (at 129.54 101.6 270)
  (unit 1)
  (body_style 1)
  (exclude_from_sim no)
  (in_bom yes)
  (on_board yes)
  (in_pos_files yes)
  (dnp no)
  (property "Reference" "R18" (at 129.54 96.52 90) (show_name no) (do_not_autoplace no) (effects (font (size 1.27 1.27)) (justify bottom)))
  (property "Value" "470k" (at 129.54 99.06 90) (show_name no) (do_not_autoplace no) (effects (font (size 1.27 1.27)) (justify bottom)))
  (property "Footprint" "" (at 116.84 101.6 0) (hide yes) (show_name no) (do_not_autoplace no) (effects (font (size 1.27 1.27))))
  (property "Datasheet" "1" (at 129.54 101.6 0) (hide yes) (show_name no) (do_not_autoplace no) (effects (font (size 1.27 1.27))))
  (property "Description" "" (at 129.54 101.6 0) (hide yes) (show_name no) (do_not_autoplace no) (effects (font (size 1.27 1.27))))
  (property "Library Link" "" (at 129.54 101.6 90) (hide yes) (show_name no) (do_not_autoplace no) (effects (font (size 1.27 1.27))))
  (pin "2")
  (pin "1"))
 (symbol
  (lib_id "power:+5V")
  (at 66.04 81.28 0)
  (unit 1)
  (body_style 1)
  (exclude_from_sim no)
  (in_bom yes)
  (on_board yes)
  (in_pos_files yes)
  (dnp no)
  (property "Reference" "#PWR023" (at 66.04 85.09 0) (hide yes) (show_name no) (do_not_autoplace no) (effects (font (size 1.27 1.27))))
  (property "Value" "VSYS" (at 66.04 77.724 0) (show_name no) (do_not_autoplace no) (effects (font (size 1.27 1.27))))
  (property "Footprint" "" (at 66.04 81.28 0) (hide yes) (show_name no) (do_not_autoplace no) (effects (font (size 1.27 1.27))))
  (property "Datasheet" "" (at 66.04 81.28 0) (hide yes) (show_name no) (do_not_autoplace no) (effects (font (size 1.27 1.27))))
  (property "Description" "Power symbol creates a global label with name \"+5V\"" (at 66.04 81.28 0) (hide yes) (show_name no) (do_not_autoplace no) (effects (font (size 1.27 1.27))))
  (pin "1"))
 (symbol
  (lib_id "power:+5V")
  (at 177.8 81.28 0)
  (unit 1)
  (body_style 1)
  (exclude_from_sim no)
  (in_bom yes)
  (on_board yes)
  (in_pos_files yes)
  (dnp no)
  (property "Reference" "#PWR038" (at 177.8 85.09 0) (hide yes) (show_name no) (do_not_autoplace no) (effects (font (size 1.27 1.27))))
  (property "Value" "VSYS" (at 177.8 77.724 0) (show_name no) (do_not_autoplace no) (effects (font (size 1.27 1.27))))
  (property "Footprint" "" (at 177.8 81.28 0) (hide yes) (show_name no) (do_not_autoplace no) (effects (font (size 1.27 1.27))))
  (property "Datasheet" "" (at 177.8 81.28 0) (hide yes) (show_name no) (do_not_autoplace no) (effects (font (size 1.27 1.27))))
  (property "Description" "Power symbol creates a global label with name \"+5V\"" (at 177.8 81.28 0) (hide yes) (show_name no) (do_not_autoplace no) (effects (font (size 1.27 1.27))))
  (pin "1"))
 (symbol
  (lib_id "power:GND")
  (at 142.24 111.76 0)
  (unit 1)
  (body_style 1)
  (exclude_from_sim no)
  (in_bom yes)
  (on_board yes)
  (in_pos_files yes)
  (dnp no)
  (property "Reference" "#PWR034" (at 142.24 118.11 0) (hide yes) (show_name no) (do_not_autoplace no) (effects (font (size 1.27 1.27))))
  (property "Value" "GND" (at 142.24 115.57 0) (show_name no) (do_not_autoplace no) (effects (font (size 1.27 1.27))))
  (property "Footprint" "" (at 142.24 111.76 0) (hide yes) (show_name no) (do_not_autoplace no) (effects (font (size 1.27 1.27))))
  (property "Datasheet" "" (at 142.24 111.76 0) (hide yes) (show_name no) (do_not_autoplace no) (effects (font (size 1.27 1.27))))
  (property "Description" "Power symbol creates a global label with name \"GND\" , ground" (at 142.24 111.76 0) (hide yes) (show_name no) (do_not_autoplace no) (effects (font (size 1.27 1.27))))
  (pin "1"))
 (symbol
  (lib_id "PSU:R")
  (at 73.66 101.6 270)
  (unit 1)
  (body_style 1)
  (exclude_from_sim no)
  (in_bom yes)
  (on_board yes)
  (in_pos_files yes)
  (dnp no)
  (property "Reference" "R15" (at 73.66 96.52 90) (show_name no) (do_not_autoplace no) (effects (font (size 1.27 1.27)) (justify bottom)))
  (property "Value" "100k" (at 73.66 99.06 90) (show_name no) (do_not_autoplace no) (effects (font (size 1.27 1.27)) (justify bottom)))
  (property "Footprint" "" (at 60.96 101.6 0) (hide yes) (show_name no) (do_not_autoplace no) (effects (font (size 1.27 1.27))))
  (property "Datasheet" "1" (at 73.66 101.6 0) (hide yes) (show_name no) (do_not_autoplace no) (effects (font (size 1.27 1.27))))
  (property "Description" "" (at 73.66 101.6 0) (hide yes) (show_name no) (do_not_autoplace no) (effects (font (size 1.27 1.27))))
  (property "Library Link" "" (at 73.66 101.6 90) (hide yes) (show_name no) (do_not_autoplace no) (effects (font (size 1.27 1.27))))
  (pin "2")
  (pin "1")))
